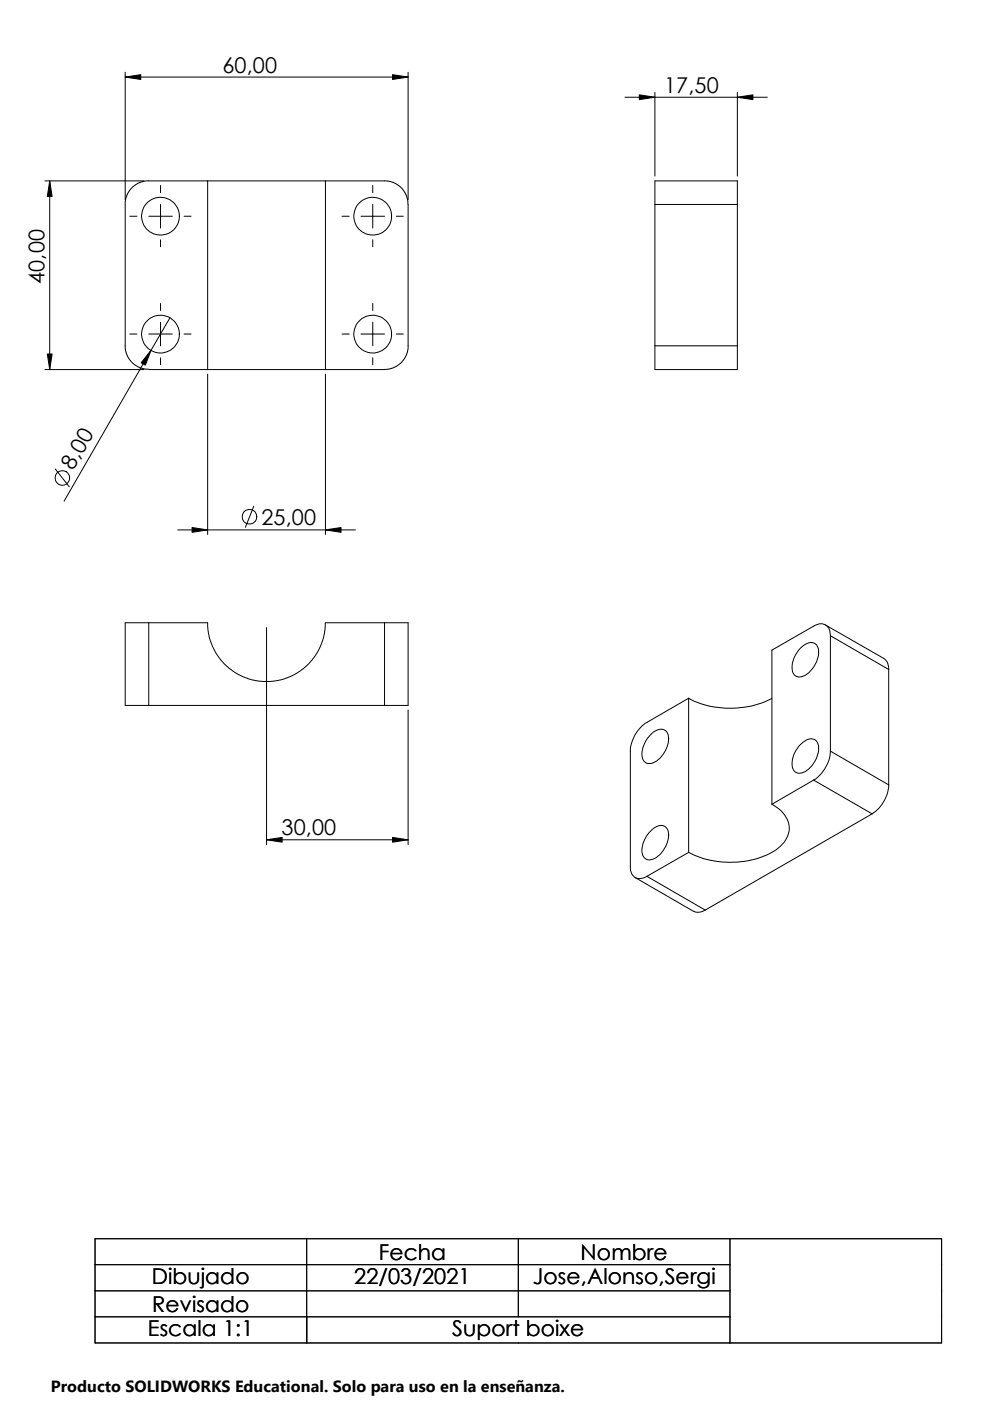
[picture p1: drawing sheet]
<svg xmlns="http://www.w3.org/2000/svg" width="210mm" height="297mm" viewBox="0 0 210 297" stroke-linecap="round" stroke-linejoin="round" font-family="sans-serif">
<g fill="none" stroke="#000" stroke-width=".21">
<path d="M26.5 16.3l3.3-.5v1zM26.5 15.3v27M26.5 16.3h60M83.2 15.8l3.3 .5-3.3 .5zM86.5 15.3v27M138.9 19.6v17.7M156.3 19.6v17.7M9.5 38.4h21M10.5 38.4l.5 3.3h-1zM10.5 38.4v40M34 39.3v1.6M44 38.4h-13.1l-.7 .1-1.5 .7-1.1 1.1-.8 1.4-.3 1.6"/>
<path d="M44 38.4h25M44 38.4v40M69 38.4h13.1l.7 .1 1.5 .7 1.2 1.1 .8 1.4 .2 1.6v30.6l-.2 1.1-.4 .9-.8 1-1 .7-.9 .5-1.1 .2-13.1 .1M69 38.4v40M79 39.3v1.6M132.5 20.6h30.2M135.6 20.1l3.3 .5-3.3 .5zM138.9 38.4h17.4v40h-17.4zM156.3 20.6l3.3-.5v1zM26.5 43.3v30.6l.6 1.7 1.1 1.5 1.7 1 1.6 .2M27.5 45.8h1.5M31.5 45.8h5"/>
<path d="M34 43.3v5M34 50.8v1.5M39 45.8h1.5M72.5 45.8h1.5M76.5 45.8h5M79 43.3v5M79 50.8v1.5M84 45.8h1.5M138.9 43.3h17.4M9.5 78.4h21M10 75.1h1l-.5 3.3zM27.5 70.8h1.5"/>
<path d="M31.5 78.4h12.5M31.5 70.8h5M32 74.3l-1.2 3.1-.9-.5zM34 64.3v1.5M34 68.3v5M34 75.9v1.4M36 67.4l-22.4 38.9M39 70.8h1.5M44 78.4h25M44 79.3v34M69 79.3v34M72.5 70.8h1.5"/>
<path d="M76.5 70.8h5M79 64.3v1.5M79 68.3v5M79 75.9v1.4M84 70.8h1.5M138.9 73.3h17.4M11.7 99.4l3 3.8M37.7 112.4h37.7M40.7 111.8l3.3 .6-3.3 .5zM53.8 107.4l-1.8 4.4M69 112.4l3.3-.6v1.1zM31.5 132h12.5l.2 2.3 .8 2.6 1.2 2.2 1.3 1.7 1.7 1.4 1.8 1.1 2.6 .9 2 .3 3.2-.2 2.2-.6 1.9-1 2.3-1.7 1.4-1.7 1.4-2.4 .7-2 .3-2.9h17.5v17.6h-55"/>
<path d="M31.5 132h-5v17.6h5M31.5 132v17.6M56.5 133.1v46M81.5 132v17.6M169.7 137.4a2.76 2.76 0 0 1 3-1 2.48 2.48 0 0 1 .7 3 6 6 0 0 1-3.3 4.1 1.61 1.61 0 0 1-2.2-1.8 6 6 0 0 1 1.8-4.3zM175 132.5l12.4 7.1a2.48 2.48 0 0 1 1 2.3M176.1 134.8a2.17 2.17 0 0 0-1.1-2.3 2.17 2.17 0 0 0-2.5 .3l-8.8 5v32.7M176.1 134.8v24.5M176.1 134.8l12.3 7.1M86.5 150.5v28.6M138.2 155.5a2.19 2.19 0 0 1 3.1-.4 4.5 4.5 0 0 1-.9 5.1 2.92 2.92 0 0 1-3.5 1.5 2.95 2.95 0 0 1-.4-3.6l.8-1.6zM146 148a19.5 19.5 0 0 0 17.7 0"/>
<path d="M146 148l-8.8 5.2a7.7 7.7 0 0 0-3.6 6.1v24.5a2.14 2.14 0 0 0 1.1 2.3 2.14 2.14 0 0 0 2.5-.3M146 148v32.7M169.4 158.2a3.1 3.1 0 0 1 3.1-1.5 2.22 2.22 0 0 1 1 2.7 5.9 5.9 0 0 1-3.4 4.5 1.69 1.69 0 0 1-2.2-2.1 6 6 0 0 1 1.5-3.6zM176.1 159.3a8 8 0 0 1-3.6 6.1M176.1 159.3l12.3 7.1M188.4 141.9v24.5M56.5 178.1l3.3-.6v1.1zM56.5 178.1h30M83.2 177.5l3.3 .6-3.3 .5zM137.6 176.5a2.99 2.99 0 0 1 3.3-1.3 3.1 3.1 0 0 1 .4 3.9 4.9 4.9 0 0 1-3.7 3.2 1.93 1.93 0 0 1-1.5-2.6 6.6 6.6 0 0 1 1.5-3.2zM163.7 170.5a5.8 5.8 0 0 1 3.6 5.9 7.6 7.6 0 0 1-5.2 5 19.8 19.8 0 0 1-16.1-.7M172.5 165.4l-8.8 5.1"/>
<path d="M172.5 165.4l12.4 7.2M184.9 172.6l-35.4 20.4M188.4 166.4a7.8 7.8 0 0 1-3.5 6.2M134.7 186.1l12.3 7.1a2.57 2.57 0 0 0 2.5-.2M137.2 185.8l12.3 7.2M146 180.7l-8.8 5.1M20.2 262.6h179.4v22.1h-179.4zM20.2 268.1h134.6M20.2 273.7h134.6M20.2 279.2h134.6M65 262.6v22.1M109.9 262.6v16.6"/>
<path d="M154.8 262.6v22.1"/>
<circle cx="34" cy="45.8" r="4"/>
<circle cx="79" cy="45.8" r="4"/>
<circle cx="34" cy="70.8" r="4"/>
<circle cx="79" cy="70.8" r="4"/>
<circle cx="13.2" cy="101.3" r="1.56"/>
<circle cx="52.9" cy="109.6" r="1.56"/>
</g>
<path d="M26.5 16.3l3.3-.5v1zM83.2 15.8l3.3 .5-3.3 .5zM10.5 38.4l.5 3.3h-1zM135.6 20.1l3.3 .5-3.3 .5zM156.3 20.6l3.3-.5v1zM10 75.1h1l-.5 3.3zM32 74.3l-1.2 3.1-.9-.5zM40.7 111.8l3.3 .6-3.3 .5zM69 112.4l3.3-.6v1.1zM56.5 178.1l3.3-.6v1.1zM83.2 177.5l3.3 .6-3.3 .5z" fill="#000"/>
<path d="M10.8 291.5h104.2v5.5h-104.2z" fill="#fff"/>
<g font-size="4.6">
<text x="47.2" y="15.4">60,00</text>
<text x="140.8" y="19.7">17,50</text>
<text x="9.4" y="60.2" transform="rotate(-90 9.4 60.2)">40,00</text>
<text x="15.5" y="99.8" transform="rotate(-60 15.5 99.8)">8,00</text>
<text x="55.4" y="111.3">25,00</text>
<text x="59.7" y="177.1">30,00</text>
<text x="80.3" y="267.2">Fecha</text>
<text x="123.1" y="267.2">Nombre</text>
<text x="32.2" y="272.2">Dibujado</text>
<text x="75.1" y="272.2">22/03/2021</text>
<text x="113" y="272.2">Jose,Alonso,Sergi</text>
<text x="32.3" y="278.2">Revisado</text>
<text x="31.4" y="283.3">Escala 1:1</text>
<text x="95.8" y="283.3">Suport boixe</text>
</g>
<text font-size="3.4" x="10.8" y="295.2">Producto SOLIDWORKS Educational. Solo para uso en la enseñanza.</text>
</svg>
